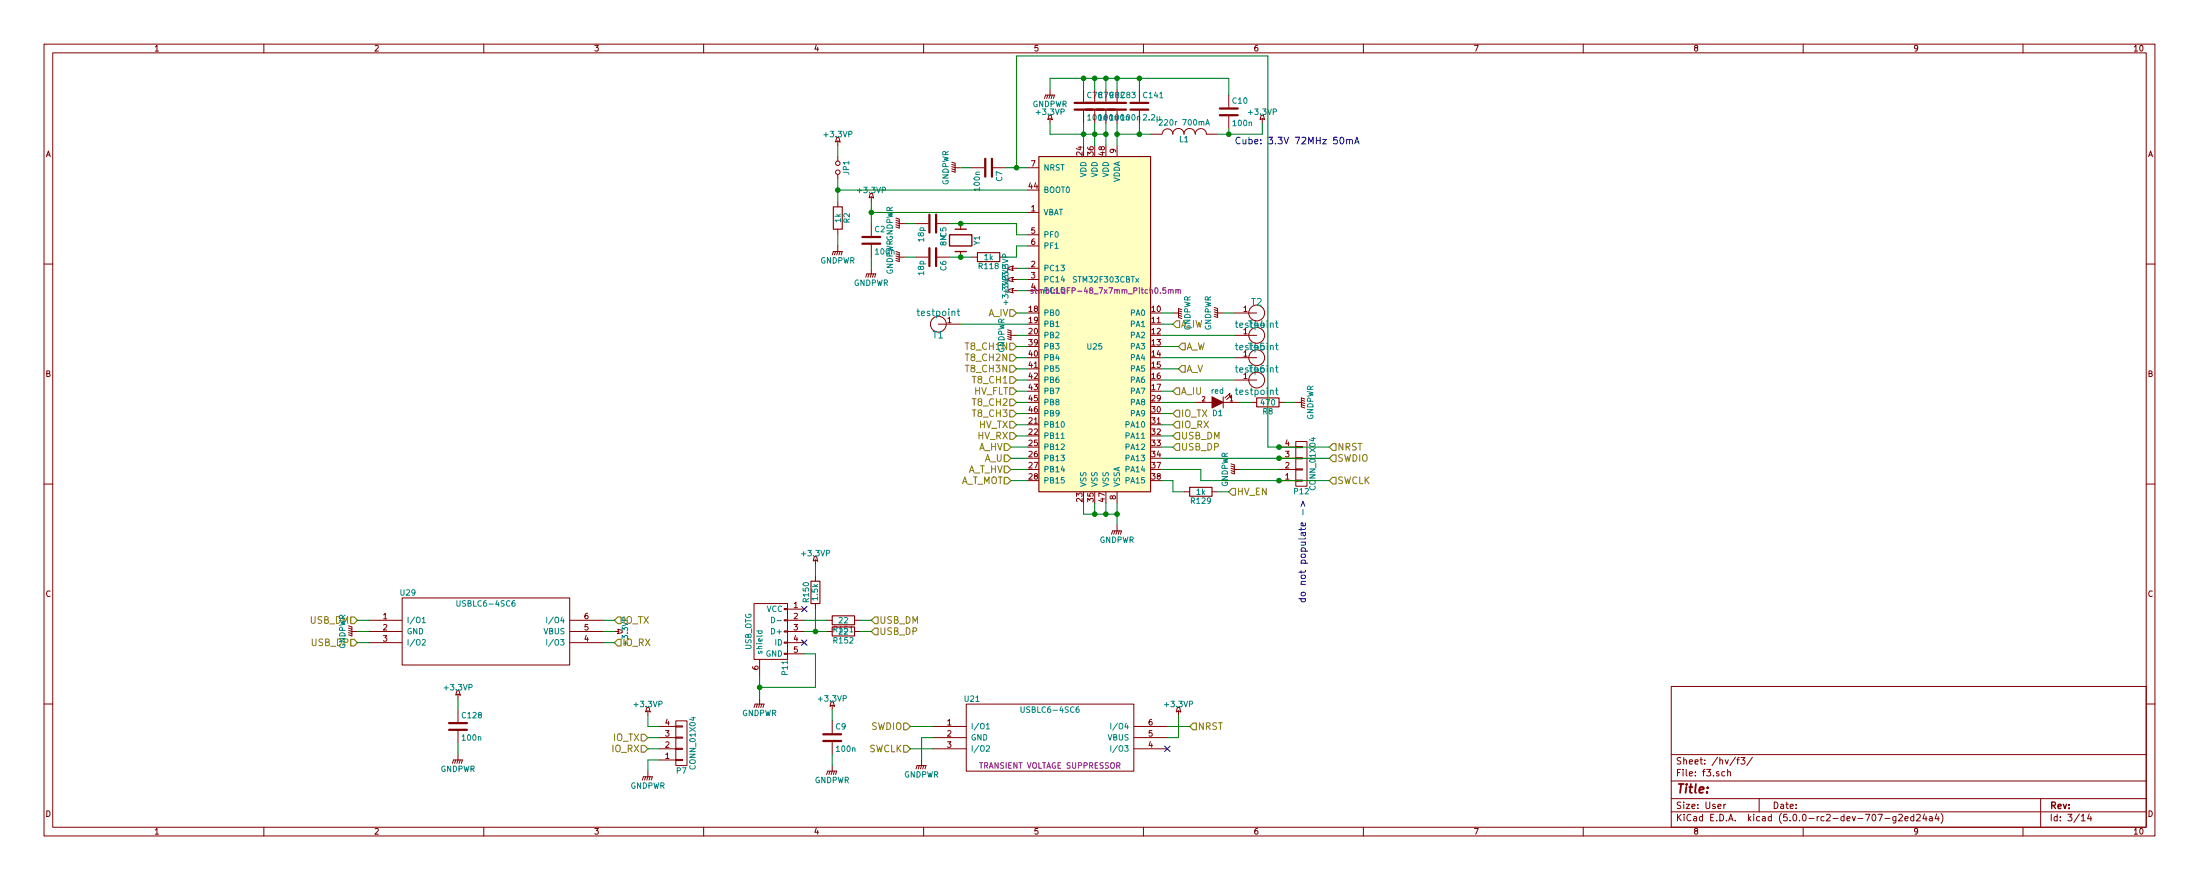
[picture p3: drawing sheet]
EESchema Schematic File Version 4
LIBS:stmbl_4.0-cache
EELAYER 26 0
EELAYER END
$Descr User 19685 7874
encoding utf-8
Sheet 3 14
Title ""
Date ""
Rev ""
Comp ""
Comment1 ""
Comment2 ""
Comment3 ""
Comment4 ""
$EndDescr
$Comp
L stmbl:GNDPWR #PWR012
U 1 1
P 10000 4700
F 0 "#PWR012" H 10000 4500 50  0001 C CNN
F 1 "GNDPWR" H 10000 4570 50  0000 C CNN
F 2 "" H 10000 4650 60  0000 C CNN
F 3 "" H 10000 4650 60  0000 C CNN
	1    10000 4700
	1    0    0    -1  
$EndComp
$Comp
L stmbl:C C78
U 1 1
P 9700 950
F 0 "C78" H 9725 1050 50  0000 L CNN
F 1 "100n" H 9725 850 50  0000 L CNN
F 2 "stmbl:C_0603" H 9738 800 30  0001 C CNN
F 3 "" H 9700 950 60  0000 C CNN
F 4 "" H 9700 950 60  0001 C CNN "InternalName"
F 5 "" H 9700 950 60  0001 C CNN "Manufacturer No"
F 6 "50V" H 9700 950 60  0001 C CNN "Voltage"
F 7 "" H 9700 950 60  0001 C CNN "Source"
F 8 "X7R" H 9700 950 60  0001 C CNN "Tolerance"
	1    9700 950 
	1    0    0    -1  
$EndComp
$Comp
L stmbl:GNDPWR #PWR013
U 1 1
P 9400 800
F 0 "#PWR013" H 9400 600 50  0001 C CNN
F 1 "GNDPWR" H 9400 670 50  0000 C CNN
F 2 "" H 9400 750 60  0000 C CNN
F 3 "" H 9400 750 60  0000 C CNN
	1    9400 800 
	1    0    0    -1  
$EndComp
$Comp
L stmbl:+3.3VP #PWR014
U 1 1
P 9400 1100
F 0 "#PWR014" H 9550 1050 50  0001 C CNN
F 1 "+3.3VP" H 9400 1200 50  0000 C CNN
F 2 "" H 9400 1100 60  0000 C CNN
F 3 "" H 9400 1100 60  0000 C CNN
	1    9400 1100
	1    0    0    -1  
$EndComp
$Comp
L stmbl:C C79
U 1 1
P 9800 950
F 0 "C79" H 9825 1050 50  0000 L CNN
F 1 "100n" H 9825 850 50  0000 L CNN
F 2 "stmbl:C_0603" H 9838 800 30  0001 C CNN
F 3 "" H 9800 950 60  0000 C CNN
F 4 "" H 9800 950 60  0001 C CNN "InternalName"
F 5 "" H 9800 950 60  0001 C CNN "Manufacturer No"
F 6 "50V" H 9800 950 60  0001 C CNN "Voltage"
F 7 "" H 9800 950 60  0001 C CNN "Source"
F 8 "X7R" H 9800 950 60  0001 C CNN "Tolerance"
	1    9800 950 
	1    0    0    -1  
$EndComp
$Comp
L stmbl:C C82
U 1 1
P 9900 950
F 0 "C82" H 9925 1050 50  0000 L CNN
F 1 "100n" H 9925 850 50  0000 L CNN
F 2 "stmbl:C_0603" H 9938 800 30  0001 C CNN
F 3 "" H 9900 950 60  0000 C CNN
F 4 "" H 9900 950 60  0001 C CNN "InternalName"
F 5 "" H 9900 950 60  0001 C CNN "Manufacturer No"
F 6 "50V" H 9900 950 60  0001 C CNN "Voltage"
F 7 "" H 9900 950 60  0001 C CNN "Source"
F 8 "X7R" H 9900 950 60  0001 C CNN "Tolerance"
	1    9900 950 
	1    0    0    -1  
$EndComp
$Comp
L stmbl:C C83
U 1 1
P 10000 950
F 0 "C83" H 10025 1050 50  0000 L CNN
F 1 "100n" H 10025 850 50  0000 L CNN
F 2 "stmbl:C_0603" H 10038 800 30  0001 C CNN
F 3 "" H 10000 950 60  0000 C CNN
F 4 "" H 10000 950 60  0001 C CNN "InternalName"
F 5 "" H 10000 950 60  0001 C CNN "Manufacturer No"
F 6 "50V" H 10000 950 60  0001 C CNN "Voltage"
F 7 "" H 10000 950 60  0001 C CNN "Source"
F 8 "X7R" H 10000 950 60  0001 C CNN "Tolerance"
	1    10000 950 
	1    0    0    -1  
$EndComp
$Comp
L stmbl:Crystal Y1
U 1 1
P 8600 2150
F 0 "Y1" H 8600 2300 50  0000 C CNN
F 1 "8M" H 8600 2000 50  0000 C CNN
F 2 "stmbl:Crystal_SMD_0503_4Pads" H 8600 2150 60  0001 C CNN
F 3 "" H 8600 2150 60  0000 C CNN
F 4 "" H 8600 2150 60  0001 C CNN "InternalName"
F 5 "ABM3B-8.000MHZ-10-1UT" H 8600 2150 60  0001 C CNN "Manufacturer No"
F 6 "" H 8600 2150 60  0001 C CNN "Voltage"
F 7 "https://de.aliexpress.com/item/1LOT-10PCS-Crystal-8MHZ-20PF-20PPM-4P-5032-SeriesYSX531SL/32534814045.html" H 8600 2150 60  0001 C CNN "Source"
F 8 "" H 8600 2150 60  0001 C CNN "Tolerance"
	1    8600 2150
	0    1    1    0   
$EndComp
$Comp
L stmbl:GNDPWR #PWR015
U 1 1
P 8100 2000
F 0 "#PWR015" H 8100 1800 50  0001 C CNN
F 1 "GNDPWR" H 8100 1870 50  0000 C CNN
F 2 "" H 8100 1950 60  0000 C CNN
F 3 "" H 8100 1950 60  0000 C CNN
	1    8100 2000
	0    1    1    0   
$EndComp
$Comp
L stmbl:C C5
U 1 1
P 8350 2000
F 0 "C5" H 8375 2100 50  0000 L CNN
F 1 "18p" H 8375 1900 50  0000 L CNN
F 2 "stmbl:C_0603" H 8388 1850 30  0001 C CNN
F 3 "" H 8350 2000 60  0000 C CNN
F 4 "" H 8350 2000 60  0001 C CNN "InternalName"
F 5 "" H 8350 2000 60  0001 C CNN "Manufacturer No"
F 6 "50V" H 8350 2000 60  0001 C CNN "Voltage"
F 7 "" H 8350 2000 60  0001 C CNN "Source"
F 8 "X7R" H 8350 2000 60  0001 C CNN "Tolerance"
	1    8350 2000
	0    1    1    0   
$EndComp
$Comp
L stmbl:GNDPWR #PWR016
U 1 1
P 8100 2300
F 0 "#PWR016" H 8100 2100 50  0001 C CNN
F 1 "GNDPWR" H 8100 2170 50  0000 C CNN
F 2 "" H 8100 2250 60  0000 C CNN
F 3 "" H 8100 2250 60  0000 C CNN
	1    8100 2300
	0    1    1    0   
$EndComp
$Comp
L stmbl:C C6
U 1 1
P 8350 2300
F 0 "C6" H 8375 2400 50  0000 L CNN
F 1 "18p" H 8375 2200 50  0000 L CNN
F 2 "stmbl:C_0603" H 8388 2150 30  0001 C CNN
F 3 "" H 8350 2300 60  0000 C CNN
F 4 "" H 8350 2300 60  0001 C CNN "InternalName"
F 5 "" H 8350 2300 60  0001 C CNN "Manufacturer No"
F 6 "50V" H 8350 2300 60  0001 C CNN "Voltage"
F 7 "" H 8350 2300 60  0001 C CNN "Source"
F 8 "X7R" H 8350 2300 60  0001 C CNN "Tolerance"
	1    8350 2300
	0    1    1    0   
$EndComp
$Comp
L stmbl:C C2
U 1 1
P 7800 2150
F 0 "C2" H 7825 2250 50  0000 L CNN
F 1 "100n" H 7825 2050 50  0000 L CNN
F 2 "stmbl:C_0603" H 7838 2000 30  0001 C CNN
F 3 "" H 7800 2150 60  0000 C CNN
F 4 "" H 7800 2150 60  0001 C CNN "InternalName"
F 5 "" H 7800 2150 60  0001 C CNN "Manufacturer No"
F 6 "50V" H 7800 2150 60  0001 C CNN "Voltage"
F 7 "" H 7800 2150 60  0001 C CNN "Source"
F 8 "X7R" H 7800 2150 60  0001 C CNN "Tolerance"
	1    7800 2150
	1    0    0    -1  
$EndComp
$Comp
L stmbl:GNDPWR #PWR017
U 1 1
P 7800 2400
F 0 "#PWR017" H 7800 2200 50  0001 C CNN
F 1 "GNDPWR" H 7800 2270 50  0000 C CNN
F 2 "" H 7800 2350 60  0000 C CNN
F 3 "" H 7800 2350 60  0000 C CNN
	1    7800 2400
	1    0    0    -1  
$EndComp
$Comp
L stmbl:+3.3VP #PWR018
U 1 1
P 7800 1800
F 0 "#PWR018" H 7950 1750 50  0001 C CNN
F 1 "+3.3VP" H 7800 1900 50  0000 C CNN
F 2 "" H 7800 1800 60  0000 C CNN
F 3 "" H 7800 1800 60  0000 C CNN
	1    7800 1800
	1    0    0    -1  
$EndComp
$Comp
L stmbl:C C7
U 1 1
P 8850 1500
F 0 "C7" H 8875 1600 50  0000 L CNN
F 1 "100n" H 8875 1400 50  0000 L CNN
F 2 "stmbl:C_0603" H 8888 1350 30  0001 C CNN
F 3 "" H 8850 1500 60  0000 C CNN
F 4 "" H 8850 1500 60  0001 C CNN "InternalName"
F 5 "" H 8850 1500 60  0001 C CNN "Manufacturer No"
F 6 "50V" H 8850 1500 60  0001 C CNN "Voltage"
F 7 "" H 8850 1500 60  0001 C CNN "Source"
F 8 "X7R" H 8850 1500 60  0001 C CNN "Tolerance"
	1    8850 1500
	0    1    1    0   
$EndComp
$Comp
L stmbl:GNDPWR #PWR019
U 1 1
P 8600 1500
F 0 "#PWR019" H 8600 1300 50  0001 C CNN
F 1 "GNDPWR" H 8600 1370 50  0000 C CNN
F 2 "" H 8600 1450 60  0000 C CNN
F 3 "" H 8600 1450 60  0000 C CNN
	1    8600 1500
	0    1    1    0   
$EndComp
Text HLabel 9100 3700 0    60   Input ~ 0
T8_CH3
Text HLabel 9100 3600 0    60   Input ~ 0
T8_CH2
Text HLabel 9100 3400 0    60   Input ~ 0
T8_CH1
Text HLabel 9100 3300 0    60   Input ~ 0
T8_CH3N
Text HLabel 9100 3200 0    60   Input ~ 0
T8_CH2N
Text HLabel 9100 3100 0    60   Input ~ 0
T8_CH1N
Text HLabel 9100 3800 0    60   Input ~ 0
HV_TX
Text HLabel 9100 3900 0    60   Input ~ 0
HV_RX
$Comp
L stmbl:CONN_01X04 P12
U 1 1
P 11650 4150
F 0 "P12" H 11650 4400 50  0000 C CNN
F 1 "CONN_01X04" V 11750 4150 50  0000 C CNN
F 2 "stmbl:Pin_Header_Straight_1x04" H 11650 4150 60  0001 C CNN
F 3 "" H 11650 4150 60  0000 C CNN
F 4 "" H 11650 4150 60  0001 C CNN "InternalName"
F 5 "" H 11650 4150 60  0001 C CNN "Manufacturer No"
F 6 "" H 11650 4150 60  0001 C CNN "Voltage"
F 7 "" H 11650 4150 60  0001 C CNN "Source"
F 8 "" H 11650 4150 60  0001 C CNN "Tolerance"
	1    11650 4150
	1    0    0    1   
$EndComp
$Comp
L stmbl:GNDPWR #PWR020
U 1 1
P 11100 4200
F 0 "#PWR020" H 11100 4000 50  0001 C CNN
F 1 "GNDPWR" H 11100 4070 50  0000 C CNN
F 2 "" H 11100 4150 60  0000 C CNN
F 3 "" H 11100 4150 60  0000 C CNN
	1    11100 4200
	0    1    1    0   
$EndComp
Text HLabel 9050 4000 0    60   Input ~ 0
A_HV
Text HLabel 9050 4100 0    60   Input ~ 0
A_U
Text HLabel 10550 3300 2    60   Input ~ 0
A_V
Text HLabel 10550 3100 2    60   Input ~ 0
A_W
Text HLabel 9050 4200 0    60   Input ~ 0
A_T_HV
$Comp
L stmbl:R R2
U 1 1
P 7500 1950
F 0 "R2" V 7580 1950 50  0000 C CNN
F 1 "1k" V 7500 1950 50  0000 C CNN
F 2 "stmbl:R_0603" V 7430 1950 30  0001 C CNN
F 3 "" H 7500 1950 30  0000 C CNN
F 4 "" H 7500 1950 30  0001 C CNN "InternalName"
F 5 "" H 7500 1950 30  0001 C CNN "Manufacturer No"
F 6 "" H 7500 1950 30  0001 C CNN "Voltage"
F 7 "" H 7500 1950 30  0001 C CNN "Source"
F 8 "1%" H 7500 1950 30  0001 C CNN "Tolerance"
	1    7500 1950
	1    0    0    -1  
$EndComp
$Comp
L stmbl:GNDPWR #PWR021
U 1 1
P 7500 2200
F 0 "#PWR021" H 7500 2000 50  0001 C CNN
F 1 "GNDPWR" H 7500 2070 50  0000 C CNN
F 2 "" H 7500 2150 60  0000 C CNN
F 3 "" H 7500 2150 60  0000 C CNN
	1    7500 2200
	1    0    0    -1  
$EndComp
$Comp
L stmbl:+3.3VP #PWR022
U 1 1
P 7500 1300
F 0 "#PWR022" H 7650 1250 50  0001 C CNN
F 1 "+3.3VP" H 7500 1400 50  0000 C CNN
F 2 "" H 7500 1300 60  0000 C CNN
F 3 "" H 7500 1300 60  0000 C CNN
	1    7500 1300
	1    0    0    -1  
$EndComp
$Comp
L stmbl:Jumper_NO_Small JP1
U 1 1
P 7500 1500
F 0 "JP1" H 7500 1580 50  0000 C CNN
F 1 "Jumper_NO_Small" H 7510 1440 50  0001 C CNN
F 2 "stmbl:SOLDER_JUMPER" H 7500 1500 60  0001 C CNN
F 3 "" H 7500 1500 60  0000 C CNN
F 4 "" H 7500 1500 60  0001 C CNN "InternalName"
F 5 "" H 7500 1500 60  0001 C CNN "Manufacturer No"
F 6 "" H 7500 1500 60  0001 C CNN "Voltage"
F 7 "" H 7500 1500 60  0001 C CNN "Source"
F 8 "" H 7500 1500 60  0001 C CNN "Tolerance"
	1    7500 1500
	0    1    1    0   
$EndComp
$Comp
L stmbl:USBLC6-4SC6 U21
U 1 1
P 9400 6600
F 0 "U21" H 8701 6948 50  0000 C CNN
F 1 "USBLC6-4SC6" H 9400 6850 50  0000 C CNN
F 2 "stmbl:SOT-23-6" H 9400 6600 60  0001 C CNN
F 3 "" H 9400 6600 60  0000 C CNN
F 4 "USBLC6-4SC6" H 9400 6600 60  0001 C CNN "Manufacturer No"
F 5 " " H 9400 6600 50  0001 C CNN "Voltage"
F 6 " " H 9400 6600 50  0001 C CNN "Source"
F 7 " " H 9400 6600 50  0001 C CNN "Tolerance"
F 8 "TRANSIENT VOLTAGE SUPPRESSOR" H 9400 6350 50  0000 C CNN "Description"
	1    9400 6600
	1    0    0    -1  
$EndComp
$Comp
L stmbl:GNDPWR #PWR023
U 1 1
P 8250 6800
F 0 "#PWR023" H 8250 6600 50  0001 C CNN
F 1 "GNDPWR" H 8250 6670 50  0000 C CNN
F 2 "" H 8250 6750 60  0000 C CNN
F 3 "" H 8250 6750 60  0000 C CNN
	1    8250 6800
	1    0    0    -1  
$EndComp
$Comp
L stmbl:+3.3VP #PWR024
U 1 1
P 10550 6400
F 0 "#PWR024" H 10700 6350 50  0001 C CNN
F 1 "+3.3VP" H 10550 6500 50  0000 C CNN
F 2 "" H 10550 6400 60  0000 C CNN
F 3 "" H 10550 6400 60  0000 C CNN
	1    10550 6400
	1    0    0    -1  
$EndComp
$Comp
L stmbl:STM32F303CBTx U25
U 1 1
P 9800 3000
F 0 "U25" H 9800 2900 50  0000 C CNN
F 1 "STM32F303CBTx" H 9900 3500 50  0000 C CNN
F 2 "stmbl:LQFP-48_7x7mm_Pitch0.5mm" H 9900 3400 50  0000 C CNN
F 3 "" H 9800 3000 50  0000 C CNN
F 4 "" H 9800 3000 50  0001 C CNN "InternalName"
F 5 "STM32F303CBT" H 9800 3000 50  0001 C CNN "Manufacturer No"
F 6 "" H 9800 3000 50  0001 C CNN "Voltage"
F 7 "" H 9800 3000 50  0001 C CNN "Source"
F 8 "" H 9800 3000 50  0001 C CNN "Tolerance"
	1    9800 3000
	1    0    0    -1  
$EndComp
$Comp
L stmbl:R R129
U 1 1
P 10750 4400
F 0 "R129" V 10830 4400 50  0000 C CNN
F 1 "1k" V 10750 4400 50  0000 C CNN
F 2 "stmbl:R_0603" V 10680 4400 30  0001 C CNN
F 3 "" H 10750 4400 30  0000 C CNN
F 4 "" H 10750 4400 30  0001 C CNN "InternalName"
F 5 "" H 10750 4400 30  0001 C CNN "Manufacturer No"
F 6 "" H 10750 4400 30  0001 C CNN "Voltage"
F 7 "" H 10750 4400 30  0001 C CNN "Source"
F 8 "1%" H 10750 4400 30  0001 C CNN "Tolerance"
	1    10750 4400
	0    1    1    0   
$EndComp
Text HLabel 10500 2900 2    60   Input ~ 0
A_IW
Text HLabel 9100 2800 0    60   Input ~ 0
A_IV
Text HLabel 10500 3500 2    60   Input ~ 0
A_IU
$Comp
L stmbl:testpoint T45
U 1 1
P 11250 3200
F 0 "T45" H 11250 3300 60  0000 C CNN
F 1 "testpoint" H 11250 3100 60  0000 C CNN
F 2 "stmbl:Measurement_Point_Round-SMD-Pad_Small" H 11250 3200 60  0001 C CNN
F 3 "" H 11250 3200 60  0000 C CNN
F 4 "" H 11250 3200 60  0001 C CNN "InternalName"
F 5 "" H 11250 3200 60  0001 C CNN "Manufacturer No"
F 6 "" H 11250 3200 60  0001 C CNN "Voltage"
F 7 "" H 11250 3200 60  0001 C CNN "Source"
F 8 "" H 11250 3200 60  0001 C CNN "Tolerance"
	1    11250 3200
	1    0    0    -1  
$EndComp
$Comp
L stmbl:testpoint T44
U 1 1
P 11250 3000
F 0 "T44" H 11250 3100 60  0000 C CNN
F 1 "testpoint" H 11250 2900 60  0000 C CNN
F 2 "stmbl:Measurement_Point_Round-SMD-Pad_Small" H 11250 3000 60  0001 C CNN
F 3 "" H 11250 3000 60  0000 C CNN
F 4 "" H 11250 3000 60  0001 C CNN "InternalName"
F 5 "" H 11250 3000 60  0001 C CNN "Manufacturer No"
F 6 "" H 11250 3000 60  0001 C CNN "Voltage"
F 7 "" H 11250 3000 60  0001 C CNN "Source"
F 8 "" H 11250 3000 60  0001 C CNN "Tolerance"
	1    11250 3000
	1    0    0    -1  
$EndComp
$Comp
L stmbl:testpoint T46
U 1 1
P 11250 3400
F 0 "T46" H 11250 3500 60  0000 C CNN
F 1 "testpoint" H 11250 3300 60  0000 C CNN
F 2 "stmbl:Measurement_Point_Round-SMD-Pad_Small" H 11250 3400 60  0001 C CNN
F 3 "" H 11250 3400 60  0000 C CNN
F 4 "" H 11250 3400 60  0001 C CNN "InternalName"
F 5 "" H 11250 3400 60  0001 C CNN "Manufacturer No"
F 6 "" H 11250 3400 60  0001 C CNN "Voltage"
F 7 "" H 11250 3400 60  0001 C CNN "Source"
F 8 "" H 11250 3400 60  0001 C CNN "Tolerance"
	1    11250 3400
	1    0    0    -1  
$EndComp
$Comp
L stmbl:testpoint T1
U 1 1
P 8400 2900
F 0 "T1" H 8400 3000 60  0000 C CNN
F 1 "testpoint" H 8400 2800 60  0000 C CNN
F 2 "stmbl:Measurement_Point_Round-SMD-Pad_Small" H 8400 2900 60  0001 C CNN
F 3 "" H 8400 2900 60  0000 C CNN
F 4 "" H 8400 2900 60  0001 C CNN "InternalName"
F 5 "" H 8400 2900 60  0001 C CNN "Manufacturer No"
F 6 "" H 8400 2900 60  0001 C CNN "Voltage"
F 7 "" H 8400 2900 60  0001 C CNN "Source"
F 8 "" H 8400 2900 60  0001 C CNN "Tolerance"
	1    8400 2900
	-1   0    0    1   
$EndComp
$Comp
L stmbl:LED D1
U 1 1
P 10900 3600
F 0 "D1" H 10900 3700 50  0000 C CNN
F 1 "red" H 10900 3500 50  0000 C CNN
F 2 "stmbl:LED-0805-SIDE" H 10900 3600 50  0001 C CNN
F 3 "" H 10900 3600 50  0000 C CNN
F 4 "" H 10900 3600 50  0001 C CNN "InternalName"
F 5 "LTST-S220KRKT" H 10900 3600 50  0001 C CNN "Manufacturer No"
F 6 "" H 10900 3600 50  0001 C CNN "Voltage"
F 7 "" H 10900 3600 50  0001 C CNN "Source"
F 8 "" H 10900 3600 50  0001 C CNN "Tolerance"
	1    10900 3600
	-1   0    0    1   
$EndComp
$Comp
L stmbl:R R8
U 1 1
P 11350 3600
F 0 "R8" V 11430 3600 50  0000 C CNN
F 1 "470" V 11350 3600 50  0000 C CNN
F 2 "stmbl:R_0603" V 11280 3600 30  0001 C CNN
F 3 "" H 11350 3600 30  0000 C CNN
F 4 "" H 11350 3600 30  0001 C CNN "InternalName"
F 5 "" H 11350 3600 30  0001 C CNN "Manufacturer No"
F 6 "" H 11350 3600 30  0001 C CNN "Voltage"
F 7 "" H 11350 3600 30  0001 C CNN "Source"
F 8 "1%" H 11350 3600 30  0001 C CNN "Tolerance"
	1    11350 3600
	0    1    1    0   
$EndComp
Text Notes 11050 1300 0    60   ~ 0
Cube: 3.3V 72MHz 50mA
$Comp
L stmbl:INDUCTOR L1
U 1 1
P 10600 1200
F 0 "L1" V 10550 1200 50  0000 C CNN
F 1 "220r 700mA" V 10700 1200 50  0000 C CNN
F 2 "stmbl:R_0603" H 10600 1200 50  0001 C CNN
F 3 "" H 10600 1200 50  0000 C CNN
F 4 "BLM18AG221SN1" H 10600 1200 50  0001 C CNN "Manufacturer No"
F 5 "" H 10600 1200 50  0001 C CNN "Voltage"
F 6 "https://de.aliexpress.com/item/500-PCS-LOT-patch-magnetic-bead-FB-BLM18AG221SN1-0603-220-r-0-5-A-magnetic-beads/32675343247.html" H 10600 1200 50  0001 C CNN "Source"
F 7 "" H 10600 1200 50  0001 C CNN "InternalName"
F 8 "" H 10600 1200 50  0001 C CNN "Tolerance"
	1    10600 1200
	0    -1   -1   0   
$EndComp
$Comp
L stmbl:C C10
U 1 1
P 11000 1000
F 0 "C10" H 11025 1100 50  0000 L CNN
F 1 "100n" H 11025 900 50  0000 L CNN
F 2 "stmbl:C_0603" H 11038 850 30  0001 C CNN
F 3 "" H 11000 1000 60  0000 C CNN
F 4 "" H 11000 1000 60  0001 C CNN "InternalName"
F 5 "" H 11000 1000 60  0001 C CNN "Manufacturer No"
F 6 "50V" H 11000 1000 60  0001 C CNN "Voltage"
F 7 "" H 11000 1000 60  0001 C CNN "Source"
F 8 "X7R" H 11000 1000 60  0001 C CNN "Tolerance"
	1    11000 1000
	1    0    0    -1  
$EndComp
$Comp
L stmbl:+3.3VP #PWR025
U 1 1
P 11300 1100
F 0 "#PWR025" H 11450 1050 50  0001 C CNN
F 1 "+3.3VP" H 11300 1200 50  0000 C CNN
F 2 "" H 11300 1100 60  0000 C CNN
F 3 "" H 11300 1100 60  0000 C CNN
	1    11300 1100
	1    0    0    -1  
$EndComp
$Comp
L stmbl:C C9
U 1 1
P 7450 6600
F 0 "C9" H 7475 6700 50  0000 L CNN
F 1 "100n" H 7475 6500 50  0000 L CNN
F 2 "stmbl:C_0603" H 7488 6450 30  0001 C CNN
F 3 "" H 7450 6600 60  0000 C CNN
F 4 "" H 7450 6600 60  0001 C CNN "InternalName"
F 5 "" H 7450 6600 60  0001 C CNN "Manufacturer No"
F 6 "50V" H 7450 6600 60  0001 C CNN "Voltage"
F 7 "" H 7450 6600 60  0001 C CNN "Source"
F 8 "X7R" H 7450 6600 60  0001 C CNN "Tolerance"
	1    7450 6600
	1    0    0    -1  
$EndComp
$Comp
L stmbl:GNDPWR #PWR026
U 1 1
P 7450 6850
F 0 "#PWR026" H 7450 6650 50  0001 C CNN
F 1 "GNDPWR" H 7450 6720 50  0000 C CNN
F 2 "" H 7450 6800 60  0000 C CNN
F 3 "" H 7450 6800 60  0000 C CNN
	1    7450 6850
	1    0    0    -1  
$EndComp
$Comp
L stmbl:+3.3VP #PWR027
U 1 1
P 7450 6350
F 0 "#PWR027" H 7600 6300 50  0001 C CNN
F 1 "+3.3VP" H 7450 6450 50  0000 C CNN
F 2 "" H 7450 6350 60  0000 C CNN
F 3 "" H 7450 6350 60  0000 C CNN
	1    7450 6350
	1    0    0    -1  
$EndComp
Text HLabel 9050 4300 0    60   Input ~ 0
A_T_MOT
$Comp
L stmbl:USBLC6-4SC6 U29
U 1 1
P 4350 5650
F 0 "U29" H 3651 5998 50  0000 C CNN
F 1 "USBLC6-4SC6" H 4350 5900 50  0000 C CNN
F 2 "stmbl:SOT-23-6" H 4350 5650 60  0001 C CNN
F 3 "" H 4350 5650 60  0000 C CNN
F 4 "USBLC6-4SC6" H 4350 5650 60  0001 C CNN "Manufacturer No"
F 5 " " H 4350 5650 50  0001 C CNN "Voltage"
F 6 " " H 4350 5650 50  0001 C CNN "Source"
F 7 " " H 4350 5650 50  0001 C CNN "Tolerance"
	1    4350 5650
	1    0    0    -1  
$EndComp
$Comp
L stmbl:C C128
U 1 1
P 4100 6500
F 0 "C128" H 4125 6600 50  0000 L CNN
F 1 "100n" H 4125 6400 50  0000 L CNN
F 2 "stmbl:C_0603" H 4138 6350 30  0001 C CNN
F 3 "" H 4100 6500 60  0000 C CNN
F 4 "" H 4100 6500 60  0001 C CNN "InternalName"
F 5 "" H 4100 6500 60  0001 C CNN "Manufacturer No"
F 6 "50V" H 4100 6500 60  0001 C CNN "Voltage"
F 7 "" H 4100 6500 60  0001 C CNN "Source"
F 8 "X7R" H 4100 6500 60  0001 C CNN "Tolerance"
	1    4100 6500
	1    0    0    -1  
$EndComp
$Comp
L stmbl:GNDPWR #PWR028
U 1 1
P 4100 6750
F 0 "#PWR028" H 4100 6550 50  0001 C CNN
F 1 "GNDPWR" H 4100 6620 50  0000 C CNN
F 2 "" H 4100 6700 60  0000 C CNN
F 3 "" H 4100 6700 60  0000 C CNN
	1    4100 6750
	1    0    0    -1  
$EndComp
$Comp
L stmbl:+3.3VP #PWR029
U 1 1
P 5500 5650
F 0 "#PWR029" H 5650 5600 50  0001 C CNN
F 1 "+3.3VP" H 5500 5750 50  0000 C CNN
F 2 "" H 5500 5650 60  0000 C CNN
F 3 "" H 5500 5650 60  0000 C CNN
	1    5500 5650
	0    1    1    0   
$EndComp
Text HLabel 10500 4000 2    60   Input ~ 0
USB_DP
Text HLabel 10500 3900 2    60   Input ~ 0
USB_DM
Text HLabel 11000 4400 2    60   Input ~ 0
HV_EN
Text HLabel 9100 3500 0    60   Input ~ 0
HV_FLT
Text HLabel 11900 4000 2    60   Input ~ 0
NRST
Text HLabel 11900 4100 2    60   Input ~ 0
SWDIO
Text HLabel 11900 4300 2    60   Input ~ 0
SWCLK
Text HLabel 10650 6500 2    60   Input ~ 0
NRST
Text HLabel 8150 6500 0    60   Input ~ 0
SWDIO
Text HLabel 8150 6700 0    60   Input ~ 0
SWCLK
Text HLabel 3200 5750 0    60   Input ~ 0
USB_DP
Text HLabel 3200 5550 0    60   Input ~ 0
USB_DM
Text HLabel 5500 5550 2    60   Input ~ 0
IO_TX
Text HLabel 5500 5750 2    60   Input ~ 0
IO_RX
$Comp
L stmbl:GNDPWR #PWR030
U 1 1
P 11600 3600
F 0 "#PWR030" H 11600 3400 50  0001 C CNN
F 1 "GNDPWR" H 11600 3470 50  0000 C CNN
F 2 "" H 11600 3550 60  0000 C CNN
F 3 "" H 11600 3550 60  0000 C CNN
	1    11600 3600
	0    -1   -1   0   
$EndComp
Wire Wire Line
	8150 6700 8350 6700
Wire Wire Line
	8150 6500 8350 6500
Wire Wire Line
	10450 6500 10650 6500
Wire Wire Line
	8250 6600 8250 6800
Wire Wire Line
	8350 6600 8250 6600
Wire Wire Line
	10550 6600 10550 6400
Wire Wire Line
	10450 6600 10550 6600
Wire Wire Line
	7500 1400 7500 1300
Wire Wire Line
	7500 2100 7500 2200
Connection ~ 7500 1700
Wire Wire Line
	7500 1600 7500 1700
Wire Wire Line
	7500 1700 9200 1700
Wire Wire Line
	11350 4000 11450 4000
Wire Wire Line
	10400 4100 11450 4100
Wire Wire Line
	10750 4200 10400 4200
Wire Wire Line
	10750 4300 10750 4200
Wire Wire Line
	10750 4300 11450 4300
Wire Wire Line
	11100 4200 11450 4200
Wire Wire Line
	10000 4500 10000 4600
Connection ~ 9100 1500
Wire Wire Line
	11350 500  11350 4000
Wire Wire Line
	8600 1500 8700 1500
Wire Wire Line
	9000 1500 9100 1500
Wire Wire Line
	7800 2400 7800 2300
Wire Wire Line
	7800 1800 7800 1900
Wire Wire Line
	7800 1900 9200 1900
Connection ~ 8600 2000
Wire Wire Line
	9100 2000 9100 2100
Wire Wire Line
	9100 2100 9200 2100
Connection ~ 8600 2300
Wire Wire Line
	9100 2200 9200 2200
Wire Wire Line
	9100 2300 9100 2200
Wire Wire Line
	8500 2300 8600 2300
Wire Wire Line
	8500 2000 8600 2000
Wire Wire Line
	8100 2000 8200 2000
Wire Wire Line
	8100 2300 8200 2300
Connection ~ 7800 1900
Wire Wire Line
	9100 500  9100 1500
Wire Wire Line
	9700 1100 9700 1200
Wire Wire Line
	9900 1100 9900 1200
Connection ~ 9900 1200
Wire Wire Line
	9800 1100 9800 1200
Connection ~ 9800 1200
Connection ~ 9700 1200
Wire Wire Line
	9700 800  9700 700 
Wire Wire Line
	9900 700  9900 800 
Connection ~ 9900 700 
Wire Wire Line
	9800 700  9800 800 
Connection ~ 9800 700 
Wire Wire Line
	9400 800  9400 700 
Connection ~ 9700 700 
Wire Wire Line
	9700 4500 9700 4600
Wire Wire Line
	9700 4600 9800 4600
Connection ~ 10000 4600
Wire Wire Line
	9800 4500 9800 4600
Connection ~ 9800 4600
Wire Wire Line
	9900 4500 9900 4600
Connection ~ 9900 4600
Wire Wire Line
	11050 3200 10400 3200
Wire Wire Line
	11050 3000 10400 3000
Wire Wire Line
	11050 3400 10400 3400
Wire Wire Line
	8600 2900 9200 2900
Wire Wire Line
	9400 1100 9400 1200
Wire Wire Line
	9400 1200 9700 1200
Wire Wire Line
	9400 700  9700 700 
Wire Wire Line
	10000 1100 10000 1200
Wire Wire Line
	10000 700  10000 800 
Wire Wire Line
	10300 1200 10200 1200
Connection ~ 10000 1200
Wire Wire Line
	10900 1200 11000 1200
Wire Wire Line
	11000 1200 11000 1150
Wire Wire Line
	11000 700  11000 850 
Connection ~ 10000 700 
Wire Wire Line
	11300 1200 11300 1100
Connection ~ 11000 1200
Wire Wire Line
	7450 6850 7450 6750
Wire Wire Line
	7450 6450 7450 6350
Wire Wire Line
	4100 6750 4100 6650
Wire Wire Line
	4100 6350 4100 6250
Wire Wire Line
	10400 3600 10700 3600
Wire Wire Line
	11100 3600 11200 3600
Wire Wire Line
	9100 3500 9200 3500
Wire Wire Line
	9100 3800 9200 3800
Wire Wire Line
	9100 3900 9200 3900
Wire Wire Line
	10400 3900 10500 3900
Wire Wire Line
	10400 4000 10500 4000
Wire Wire Line
	10400 4300 10500 4300
Wire Wire Line
	11000 4400 10900 4400
Wire Wire Line
	10600 4400 10500 4400
Wire Wire Line
	10500 4400 10500 4300
Connection ~ 11450 4300
Connection ~ 11450 4100
Connection ~ 11450 4000
Wire Wire Line
	9100 3100 9200 3100
Wire Wire Line
	9100 3200 9200 3200
Wire Wire Line
	9100 3300 9200 3300
Wire Wire Line
	9100 3400 9200 3400
Wire Wire Line
	9100 3600 9200 3600
Wire Wire Line
	9100 3700 9200 3700
Wire Wire Line
	11600 3600 11500 3600
$Comp
L stmbl:GNDPWR #PWR031
U 1 1
P 3200 5650
F 0 "#PWR031" H 3200 5450 50  0001 C CNN
F 1 "GNDPWR" H 3200 5520 50  0000 C CNN
F 2 "" H 3200 5600 60  0000 C CNN
F 3 "" H 3200 5600 60  0000 C CNN
	1    3200 5650
	0    1    1    0   
$EndComp
Wire Wire Line
	3200 5650 3300 5650
Wire Wire Line
	5500 5650 5400 5650
$Comp
L stmbl:+3.3VP #PWR032
U 1 1
P 4100 6250
F 0 "#PWR032" H 4250 6200 50  0001 C CNN
F 1 "+3.3VP" H 4100 6350 50  0000 C CNN
F 2 "" H 4100 6250 60  0000 C CNN
F 3 "" H 4100 6250 60  0000 C CNN
	1    4100 6250
	1    0    0    -1  
$EndComp
Wire Wire Line
	3200 5550 3300 5550
Wire Wire Line
	3200 5750 3300 5750
Wire Wire Line
	5400 5750 5500 5750
Wire Wire Line
	5500 5550 5400 5550
$Comp
L stmbl:USB_OTG P11
U 1 1
P 6900 5650
F 0 "P11" H 7225 5525 50  0000 C CNN
F 1 "USB_OTG" H 6900 5850 50  0000 C CNN
F 2 "stmbl:USB_Micro-B" V 6850 5550 50  0001 C CNN
F 3 "" V 6850 5550 50  0000 C CNN
F 4 "" V 6850 5550 50  0001 C CNN "InternalName"
F 5 "105017-0001" V 6850 5550 50  0001 C CNN "Manufacturer No"
F 6 "" V 6850 5550 50  0001 C CNN "Voltage"
F 7 "https://de.aliexpress.com/item/Wholesale-100Pcs-lot-5-Pins-Micro-USB-SMD-Female-USB-PCB-Connector-Socket-USB-Jack-Plug/1840320498.html" V 6850 5550 50  0001 C CNN "Source"
F 8 "" V 6850 5550 50  0001 C CNN "Tolerance"
	1    6900 5650
	0    -1   1    0   
$EndComp
$Comp
L stmbl:GNDPWR #PWR033
U 1 1
P 6800 6250
F 0 "#PWR033" H 6800 6050 50  0001 C CNN
F 1 "GNDPWR" H 6800 6120 50  0000 C CNN
F 2 "" H 6800 6200 60  0000 C CNN
F 3 "" H 6800 6200 60  0000 C CNN
	1    6800 6250
	1    0    0    -1  
$EndComp
Wire Wire Line
	6800 6050 6800 6150
$Comp
L stmbl:R R151
U 1 1
P 7550 5550
F 0 "R151" V 7630 5550 50  0000 C CNN
F 1 "22" V 7550 5550 50  0000 C CNN
F 2 "stmbl:R_0603" V 7480 5550 30  0001 C CNN
F 3 "" H 7550 5550 30  0000 C CNN
F 4 "" H 7550 5550 30  0001 C CNN "InternalName"
F 5 "" H 7550 5550 30  0001 C CNN "Manufacturer No"
F 6 "" H 7550 5550 30  0001 C CNN "Voltage"
F 7 "" H 7550 5550 30  0001 C CNN "Source"
F 8 "1%" H 7550 5550 30  0001 C CNN "Tolerance"
	1    7550 5550
	0    1    1    0   
$EndComp
Wire Wire Line
	6800 6150 7300 6150
Wire Wire Line
	7300 6150 7300 5850
Wire Wire Line
	7300 5850 7200 5850
Connection ~ 6800 6150
$Comp
L stmbl:R R152
U 1 1
P 7550 5650
F 0 "R152" V 7630 5650 50  0000 C CNN
F 1 "22" V 7550 5650 50  0000 C CNN
F 2 "stmbl:R_0603" V 7480 5650 30  0001 C CNN
F 3 "" H 7550 5650 30  0000 C CNN
F 4 "" H 7550 5650 30  0001 C CNN "InternalName"
F 5 "" H 7550 5650 30  0001 C CNN "Manufacturer No"
F 6 "" H 7550 5650 30  0001 C CNN "Voltage"
F 7 "" H 7550 5650 30  0001 C CNN "Source"
F 8 "1%" H 7550 5650 30  0001 C CNN "Tolerance"
	1    7550 5650
	0    1    1    0   
$EndComp
$Comp
L stmbl:R R150
U 1 1
P 7300 5300
F 0 "R150" V 7380 5300 50  0000 C CNN
F 1 "1.5k" V 7300 5300 50  0000 C CNN
F 2 "stmbl:R_0603" V 7230 5300 30  0001 C CNN
F 3 "" H 7300 5300 30  0000 C CNN
F 4 "" H 7300 5300 30  0001 C CNN "InternalName"
F 5 "" H 7300 5300 30  0001 C CNN "Manufacturer No"
F 6 "" H 7300 5300 30  0001 C CNN "Voltage"
F 7 "" H 7300 5300 30  0001 C CNN "Source"
F 8 "1%" H 7300 5300 30  0001 C CNN "Tolerance"
	1    7300 5300
	-1   0    0    1   
$EndComp
Wire Wire Line
	7200 5650 7300 5650
Wire Wire Line
	7200 5550 7400 5550
Wire Wire Line
	7300 5450 7300 5650
Connection ~ 7300 5650
$Comp
L stmbl:+3.3VP #PWR034
U 1 1
P 7300 5050
F 0 "#PWR034" H 7450 5000 50  0001 C CNN
F 1 "+3.3VP" H 7300 5150 50  0000 C CNN
F 2 "" H 7300 5050 60  0000 C CNN
F 3 "" H 7300 5050 60  0000 C CNN
	1    7300 5050
	1    0    0    -1  
$EndComp
Wire Wire Line
	7300 5050 7300 5150
Text HLabel 7800 5550 2    60   Input ~ 0
USB_DM
Wire Wire Line
	7800 5550 7700 5550
Text HLabel 7800 5650 2    60   Input ~ 0
USB_DP
Wire Wire Line
	7800 5650 7700 5650
Text HLabel 5800 6600 0    60   Input ~ 0
IO_TX
Text HLabel 5800 6700 0    60   Input ~ 0
IO_RX
Wire Wire Line
	5800 6700 5900 6700
Wire Wire Line
	5800 6600 5900 6600
$Comp
L stmbl:GNDPWR #PWR035
U 1 1
P 5800 6900
F 0 "#PWR035" H 5800 6700 50  0001 C CNN
F 1 "GNDPWR" H 5800 6770 50  0000 C CNN
F 2 "" H 5800 6850 60  0000 C CNN
F 3 "" H 5800 6850 60  0000 C CNN
	1    5800 6900
	1    0    0    -1  
$EndComp
Wire Wire Line
	5900 6800 5800 6800
Wire Wire Line
	5800 6800 5800 6900
Wire Wire Line
	10500 2900 10400 2900
Wire Wire Line
	10500 3500 10400 3500
Wire Wire Line
	9100 2800 9200 2800
Wire Wire Line
	10550 3300 10400 3300
Wire Wire Line
	10550 3100 10400 3100
Wire Wire Line
	9050 4100 9200 4100
Wire Wire Line
	9050 4000 9200 4000
Wire Wire Line
	9050 4200 9200 4200
Wire Wire Line
	9050 4300 9200 4300
$Comp
L stmbl:R R118
U 1 1
P 8850 2300
F 0 "R118" V 8930 2300 50  0000 C CNN
F 1 "1k" V 8850 2300 50  0000 C CNN
F 2 "stmbl:R_0603" V 8780 2300 30  0001 C CNN
F 3 "" H 8850 2300 30  0000 C CNN
F 4 "" H 8850 2300 30  0001 C CNN "InternalName"
F 5 "" H 8850 2300 30  0001 C CNN "Manufacturer No"
F 6 "" H 8850 2300 30  0001 C CNN "Voltage"
F 7 "" H 8850 2300 30  0001 C CNN "Source"
F 8 "1%" H 8850 2300 30  0001 C CNN "Tolerance"
	1    8850 2300
	0    1    1    0   
$EndComp
Wire Wire Line
	9000 2300 9100 2300
$Comp
L stmbl:CONN_01X04 P7
U 1 1
P 6100 6650
F 0 "P7" H 6100 6900 50  0000 C CNN
F 1 "CONN_01X04" V 6200 6650 50  0000 C CNN
F 2 "stmbl:Pin_Header_Straight_1x04" H 6100 6650 60  0001 C CNN
F 3 "" H 6100 6650 60  0000 C CNN
F 4 "" H 6100 6650 60  0001 C CNN "InternalName"
F 5 "" H 6100 6650 60  0001 C CNN "Manufacturer No"
F 6 "" H 6100 6650 60  0001 C CNN "Voltage"
F 7 "" H 6100 6650 60  0001 C CNN "Source"
F 8 "" H 6100 6650 60  0001 C CNN "Tolerance"
	1    6100 6650
	1    0    0    1   
$EndComp
$Comp
L stmbl:+3.3VP #PWR036
U 1 1
P 5800 6400
F 0 "#PWR036" H 5950 6350 50  0001 C CNN
F 1 "+3.3VP" H 5800 6500 50  0000 C CNN
F 2 "" H 5800 6400 60  0000 C CNN
F 3 "" H 5800 6400 60  0000 C CNN
	1    5800 6400
	1    0    0    -1  
$EndComp
Wire Wire Line
	5800 6400 5800 6500
Wire Wire Line
	5800 6500 5900 6500
$Comp
L stmbl:GNDPWR #PWR037
U 1 1
P 9100 3000
F 0 "#PWR037" H 9100 2800 50  0001 C CNN
F 1 "GNDPWR" H 9100 2870 50  0000 C CNN
F 2 "" H 9100 2950 60  0000 C CNN
F 3 "" H 9100 2950 60  0000 C CNN
	1    9100 3000
	0    1    1    0   
$EndComp
Wire Wire Line
	9100 3000 9200 3000
$Comp
L stmbl:GNDPWR #PWR038
U 1 1
P 10500 2800
F 0 "#PWR038" H 10500 2600 50  0001 C CNN
F 1 "GNDPWR" H 10500 2670 50  0000 C CNN
F 2 "" H 10500 2750 60  0000 C CNN
F 3 "" H 10500 2750 60  0000 C CNN
	1    10500 2800
	0    -1   -1   0   
$EndComp
Wire Wire Line
	10500 2800 10400 2800
NoConn ~ 10450 6700
NoConn ~ 7200 5450
NoConn ~ 7200 5750
Wire Wire Line
	10400 3800 10500 3800
Wire Wire Line
	10400 3700 10500 3700
Text HLabel 10500 3800 2    60   Input ~ 0
IO_RX
Text HLabel 10500 3700 2    60   Input ~ 0
IO_TX
Wire Wire Line
	9100 2400 9200 2400
Wire Wire Line
	9200 2500 9100 2500
Wire Wire Line
	9100 2600 9200 2600
$Comp
L stmbl:+3.3VP #PWR039
U 1 1
P 9100 2600
F 0 "#PWR039" H 9250 2550 50  0001 C CNN
F 1 "+3.3VP" H 9100 2700 50  0000 C CNN
F 2 "" H 9100 2600 60  0000 C CNN
F 3 "" H 9100 2600 60  0000 C CNN
	1    9100 2600
	0    -1   -1   0   
$EndComp
$Comp
L stmbl:+3.3VP #PWR040
U 1 1
P 9100 2500
F 0 "#PWR040" H 9250 2450 50  0001 C CNN
F 1 "+3.3VP" H 9100 2600 50  0000 C CNN
F 2 "" H 9100 2500 60  0000 C CNN
F 3 "" H 9100 2500 60  0000 C CNN
	1    9100 2500
	0    -1   -1   0   
$EndComp
$Comp
L stmbl:+3.3VP #PWR041
U 1 1
P 9100 2400
F 0 "#PWR041" H 9250 2350 50  0001 C CNN
F 1 "+3.3VP" H 9100 2500 50  0000 C CNN
F 2 "" H 9100 2400 60  0000 C CNN
F 3 "" H 9100 2400 60  0000 C CNN
	1    9100 2400
	0    -1   -1   0   
$EndComp
Text Notes 11700 5400 1    60   ~ 0
do not populate ->
Wire Wire Line
	7500 1700 7500 1800
Wire Wire Line
	9100 1500 9200 1500
Wire Wire Line
	8600 2000 9100 2000
Wire Wire Line
	8600 2300 8700 2300
Wire Wire Line
	7800 1900 7800 2000
Wire Wire Line
	9900 1200 9900 1300
Wire Wire Line
	9800 1200 9800 1300
Wire Wire Line
	9800 1200 9900 1200
Wire Wire Line
	9700 1200 9700 1300
Wire Wire Line
	9700 1200 9800 1200
Wire Wire Line
	9900 700  10000 700 
Wire Wire Line
	9800 700  9900 700 
Wire Wire Line
	9700 700  9800 700 
Wire Wire Line
	10000 4600 10000 4700
Wire Wire Line
	9800 4600 9900 4600
Wire Wire Line
	9900 4600 10000 4600
Wire Wire Line
	10000 1200 10000 1300
Wire Wire Line
	10000 700  10200 700 
Wire Wire Line
	11000 1200 11300 1200
Wire Wire Line
	11450 4300 11900 4300
Wire Wire Line
	11450 4100 11900 4100
Wire Wire Line
	11450 4000 11900 4000
Wire Wire Line
	6800 6150 6800 6250
Wire Wire Line
	7300 5650 7400 5650
$Comp
L stmbl:testpoint T2
U 1 1
P 11250 2800
F 0 "T2" H 11250 2900 60  0000 C CNN
F 1 "testpoint" H 11250 2700 60  0000 C CNN
F 2 "stmbl:Measurement_Point_Round-SMD-Pad_Small" H 11250 2800 60  0001 C CNN
F 3 "" H 11250 2800 60  0000 C CNN
F 4 "" H 11250 2800 60  0001 C CNN "InternalName"
F 5 "" H 11250 2800 60  0001 C CNN "Manufacturer No"
F 6 "" H 11250 2800 60  0001 C CNN "Voltage"
F 7 "" H 11250 2800 60  0001 C CNN "Source"
F 8 "" H 11250 2800 60  0001 C CNN "Tolerance"
	1    11250 2800
	1    0    0    -1  
$EndComp
$Comp
L stmbl:GNDPWR #PWR0230
U 1 1
P 10950 2800
F 0 "#PWR0230" H 10950 2600 50  0001 C CNN
F 1 "GNDPWR" H 10950 2670 50  0000 C CNN
F 2 "" H 10950 2750 60  0000 C CNN
F 3 "" H 10950 2750 60  0000 C CNN
	1    10950 2800
	0    1    1    0   
$EndComp
Wire Wire Line
	10950 2800 11050 2800
$Comp
L stmbl:C C141
U 1 1
P 10200 950
F 0 "C141" H 10225 1050 50  0000 L CNN
F 1 "2.2µ" H 10225 850 50  0000 L CNN
F 2 "stmbl:C_0603" H 10238 800 30  0001 C CNN
F 3 "" H 10200 950 60  0000 C CNN
F 4 "" H 10200 950 60  0001 C CNN "InternalName"
F 5 "" H 10200 950 60  0001 C CNN "Manufacturer No"
F 6 "25V" H 10200 950 60  0001 C CNN "Voltage"
F 7 "" H 10200 950 60  0001 C CNN "Source"
F 8 "X7R" H 10200 950 60  0001 C CNN "Tolerance"
	1    10200 950 
	1    0    0    -1  
$EndComp
Wire Wire Line
	10200 1100 10200 1200
Connection ~ 10200 1200
Wire Wire Line
	10200 1200 10000 1200
Wire Wire Line
	10200 800  10200 700 
Connection ~ 10200 700 
Wire Wire Line
	10200 700  11000 700 
Wire Wire Line
	9100 500  11350 500 
$EndSCHEMATC
